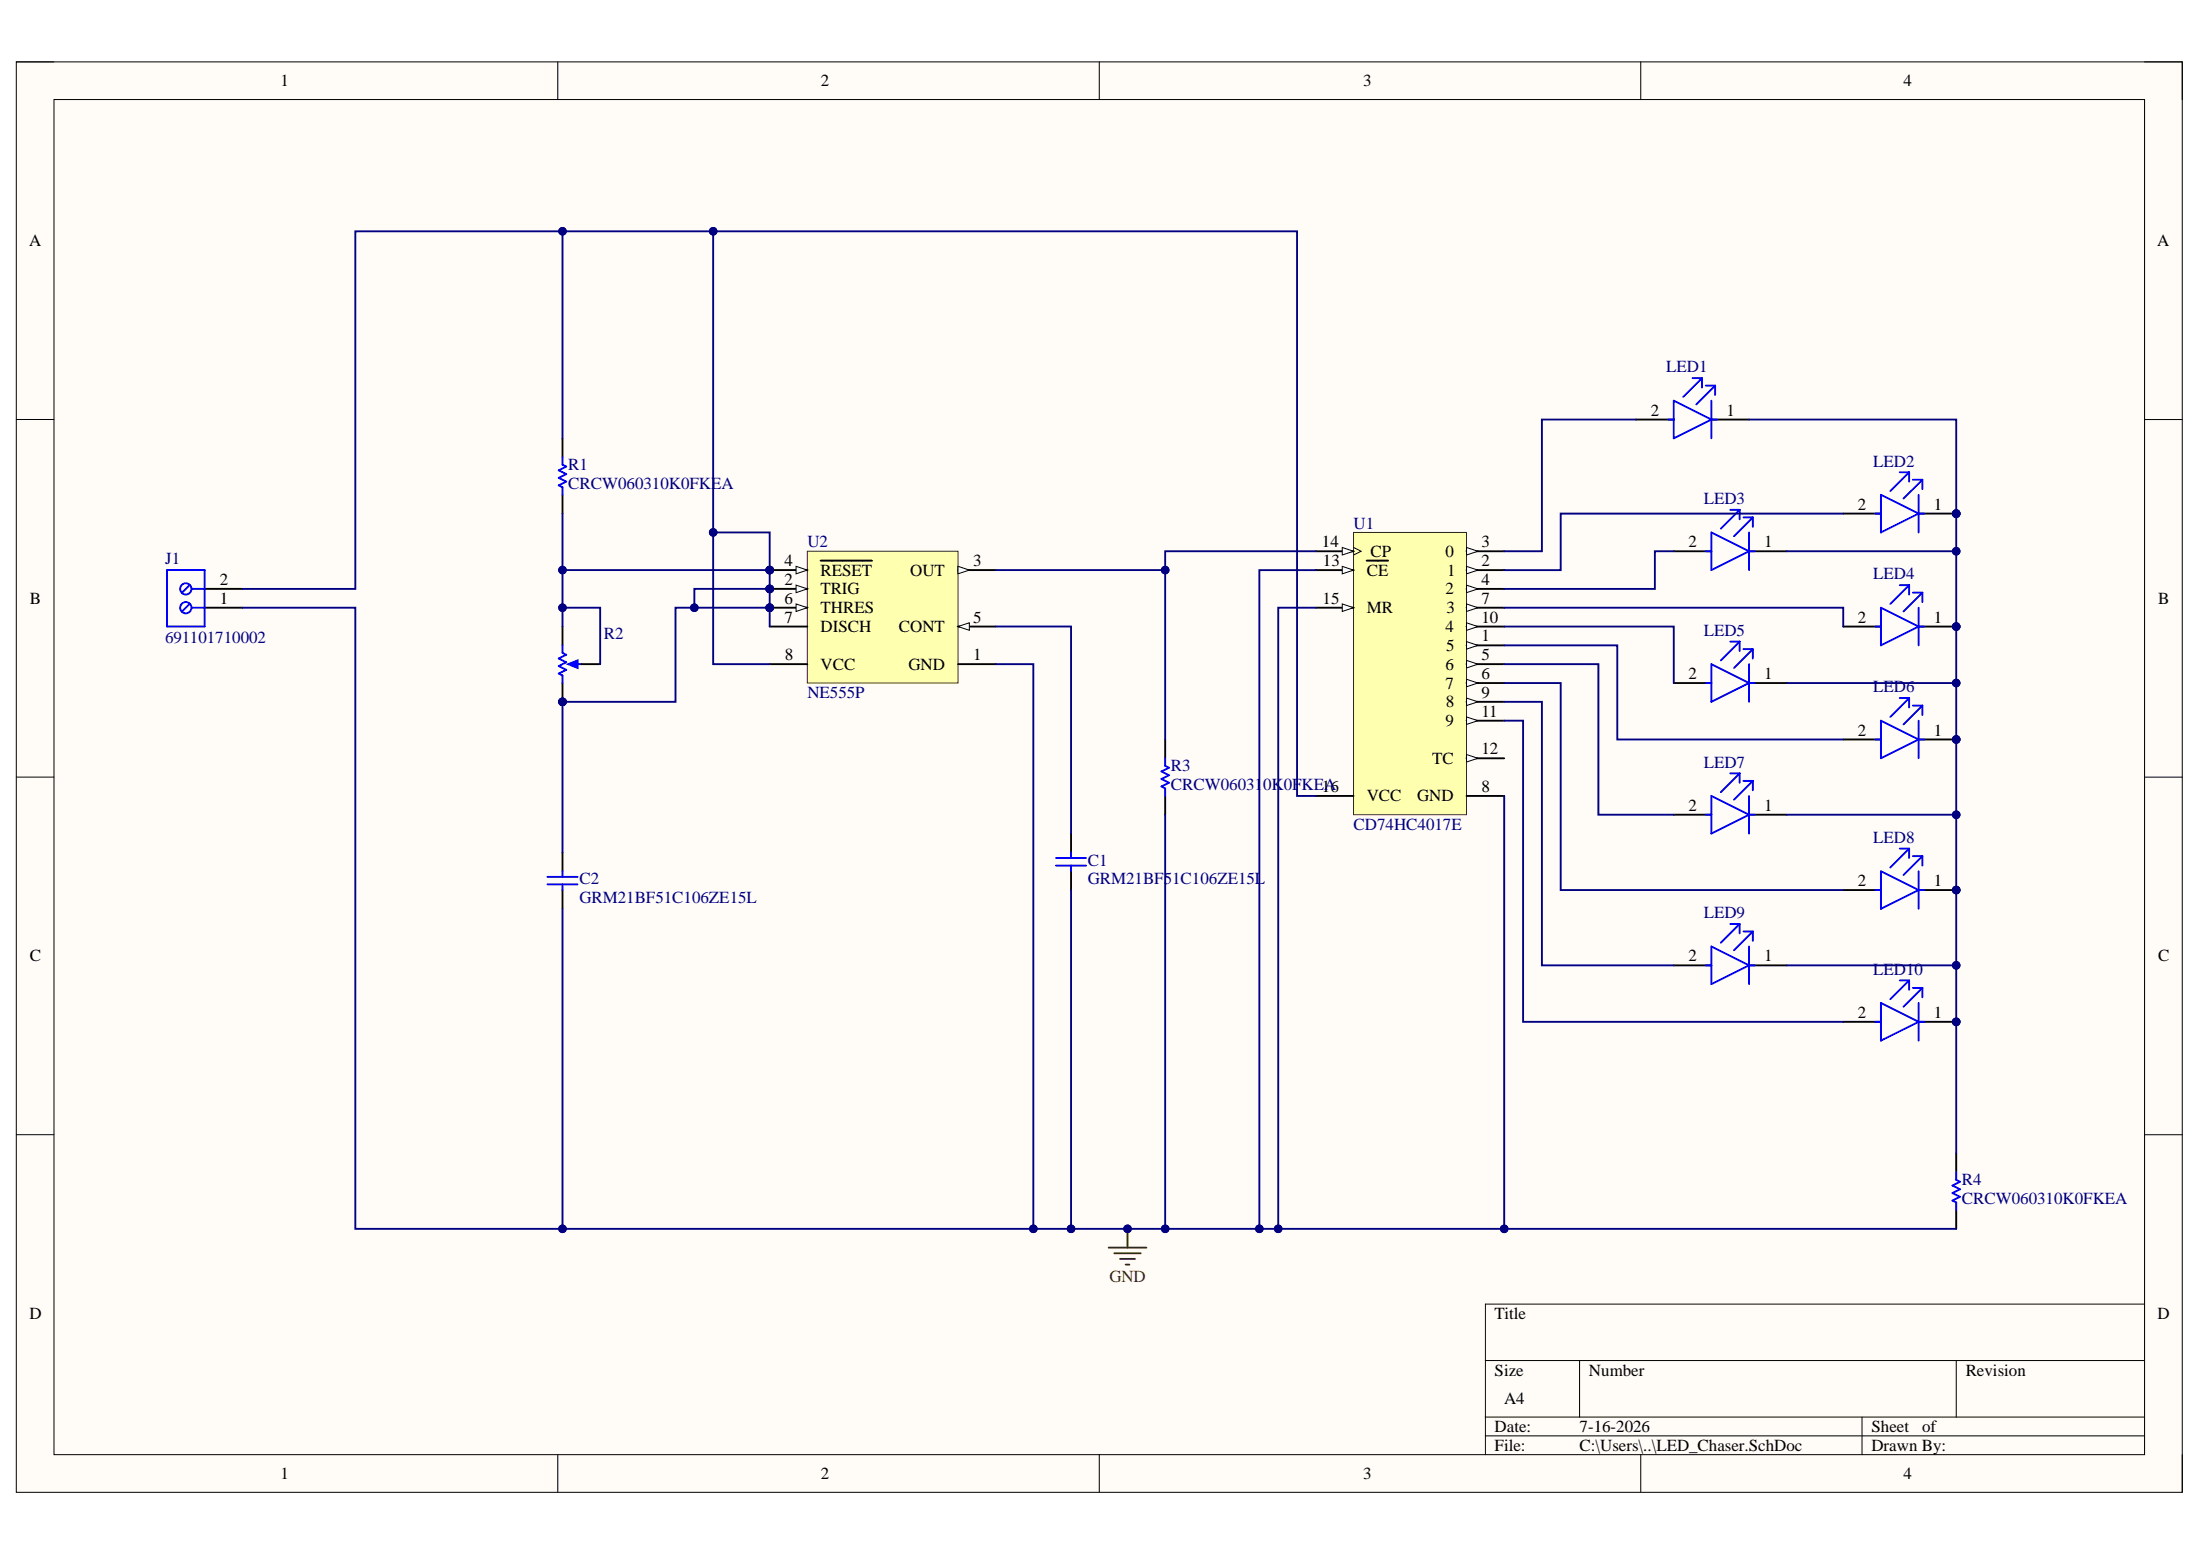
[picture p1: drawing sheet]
# Altium project LED_Chaser.PrjPcb
1 sheet, 19 parts. Net scope: global (net labels, ports and power ports of the same name join across sheets).
Board file: LED_Chaser.PcbDoc

## Sheet LED_Chaser.SchDoc
size A4; SheetNumber: 1; SheetTotal: 1

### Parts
C1  GRM21BF51C106ZE15L  [CAPC2013X135X45NL10T25]
C2  GRM21BF51C106ZE15L  [CAPC2013X135X45NL10T25]
J1  691101710002  [691101710002]
LED1  (no value)  [FP-LTST-C190GKT-MFG]
LED2  (no value)  [FP-LTST-C190GKT-MFG]
LED3  (no value)  [FP-LTST-C190GKT-MFG]
LED4  (no value)  [FP-LTST-C190GKT-MFG]
LED5  (no value)  [FP-LTST-C190GKT-MFG]
LED6  (no value)  [FP-LTST-C190GKT-MFG]
LED7  (no value)  [FP-LTST-C190GKT-MFG]
LED8  (no value)  [FP-LTST-C190GKT-MFG]
LED9  (no value)  [FP-LTST-C190GKT-MFG]
LED10  (no value)  [FP-LTST-C190GKT-MFG]
R1  CRCW060310K0FKEA  [RESC1609X50X30NL8T20]
R2  Potentiometer  (value not drawn)
R3  CRCW060310K0FKEA  [RESC1609X50X30NL8T20]
R4  CRCW060310K0FKEA  [RESC1609X50X30NL8T20]
U1  CD74HC4017E  [N0016A]
U2  NE555P  [P0008A]

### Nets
GND: C1.1 C2.1 J1.1 R3.1 R4.1 U1.8(GND) U1.13(~{CE}) U1.15(MR) U2.1(GND)
NetC1_2: C1.2 U2.5(CONT)
NetC2_2: C2.2 J1.2 R1.1 R1.2 R2.1(TOP) R2.2(BOT) R2.3(TAP) U1.16(VCC) U2.2(TRIG) U2.4(~{RESET}) U2.6(THRES) U2.7(DISCH) U2.8(VCC)
NetLED1_1: LED1.1(C) LED2.1(C) LED3.1(C) LED4.1(C) LED5.1(C) LED6.1(C) LED7.1(C) LED8.1(C) LED9.1(C) LED10.1(C) R4.2
NetLED1_2: LED1.2(A) U1.3(0)
NetLED2_2: LED2.2(A) U1.2(1)
NetLED3_2: LED3.2(A) U1.4(2)
NetLED4_2: LED4.2(A) U1.7(3)
NetLED5_2: LED5.2(A) U1.10(4)
NetLED6_2: LED6.2(A) U1.1(5)
NetLED7_2: LED7.2(A) U1.5(6)
NetLED8_2: LED8.2(A) U1.6(7)
NetLED9_2: LED9.2(A) U1.9(8)
NetLED10_2: LED10.2(A) U1.11(9)
NetR3_2: R3.2 U1.14(CP) U2.3(OUT)

Not connected (* = marked no-connect by the designer): U1 12(TC)
